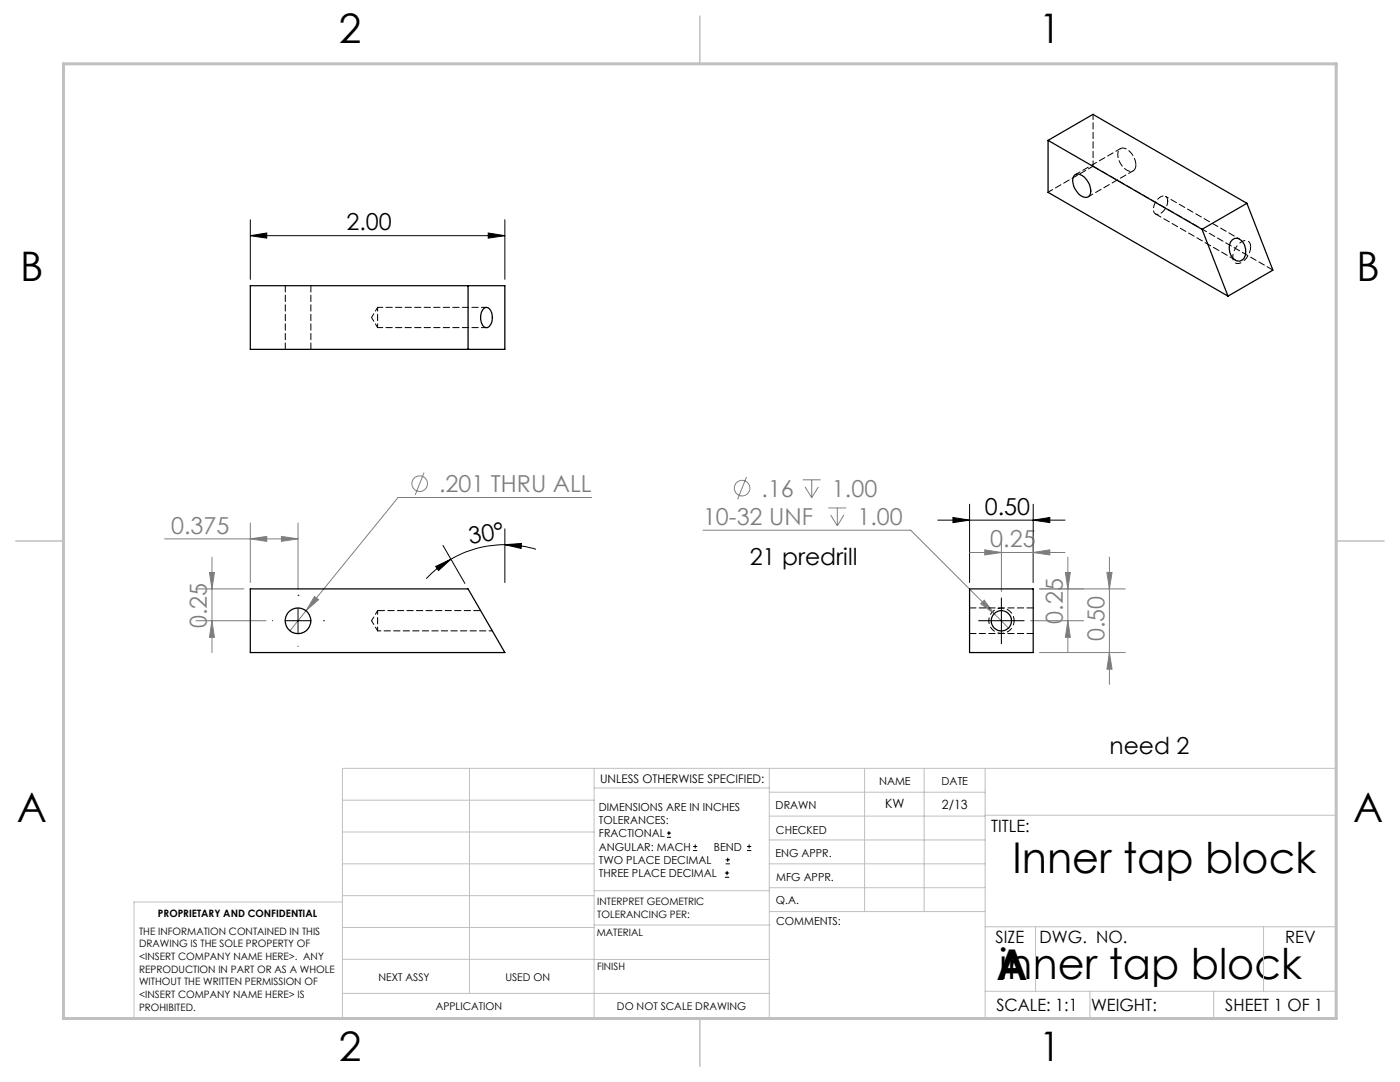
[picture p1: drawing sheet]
<svg xmlns="http://www.w3.org/2000/svg" width="279mm" height="216mm" viewBox="0 0 279 216" stroke-linecap="round" stroke-linejoin="round" font-family="sans-serif">
<g fill="none" stroke="#808080" stroke-width=".2">
<path d="M84.6 94.3l-1.7 4.4M118.1 99.3h-38.7l-18.3 22.6M149 95.2l-1.8 4.4M160.2 95.7h3.6M160.7 97.2l1.3 2.1M162 95.7v3.6M163.3 97.2l-1.3 2.1M32.8 107.5h26.7M39.1 117.5h9.6M41.8 114.2h1l-.5 3.3zM42.3 111.2v19M50 107.5l3.2-.5v1z"/>
<path d="M50 104.4v11.8M56.2 107l3.3 .5-3.3 .5zM59.5 104.4v13.1M62.8 119l.8 .7-2.5 2.2zM140.3 105.8h41.5l19.5 19.5M165.3 101.4h3.6M165.8 102.8l1.3 2.1M167.1 101.4v3.5M168.4 102.8l-1.3 2.1M193.5 110.2h19M196.5 109.7l3.3 .5-3.3 .5zM199.8 107.1v10.9"/>
<path d="M206.2 110.2l3.3-.5v1zM206.2 107.1v9.1M207.5 117.5h17.1M212.6 114.2h1l-.5 3.3zM213.1 111.2v19M220.9 114.2h1l-.5 3.3zM221.4 111.2v25.4M39.1 123.9h14M42.3 123.9l.5 3.3h-1zM61.1 121.9l-3.2 4M195.7 120.5l.7-.7 2 2.6zM205.7 123.9h10.6"/>
<path d="M207.5 130.2h17.1M213.1 123.9l.5 3.3h-1zM221.4 130.2l.5 3.3h-1z"/>
<circle cx="83.8" cy="96.5" r="1.55"/>
<circle cx="148.1" cy="97.4" r="1.55"/>
</g>
<g fill="none" stroke="#000" stroke-width=".2">
<path d="M50 47l3.2-.5v1zM50 43.9v11.8M50 47h50.8M97.4 46.5l3.4 .5-3.4 .5zM100.8 43.9v11.8M59.5 118.8h.1M87 113l3-1.4-2.5 2.2zM88.4 108.8l4.4 7.6M90 111.6a22.5 22.5 0 0 0-4.9 3.9M100.8 108.7l3.3-.3-.1 1zM100.8 108.7a21 21 0 0 0-10.8 2.9M100.8 108.7a21 21 0 0 1 6.2 .9"/>
<path d="M100.8 105.5v10.7M187.1 103.8h25.4M190.2 103.3l3.3 .5-3.3 .5zM193.5 100.6v15.6M199.8 119.3v9.1M206.2 103.8l3.3-.5v1zM206.2 100.6v15.6M54.4 123.9h.1M56.9 123.9h5.1M59.5 121.3v5.1M59.5 128.9v.1M64.6 123.9h.1"/>
<path d="M195.3 123.9h9.1M133.1 167.1h.8M133.1 166.2h.8M133.5 165.8v.9M138.3 169.7h.8M138.3 168.9h.8M138.7 168.5v.8M144.7 175h.8M144.7 174.2h.8M144.8 172.4h.9M144.8 171.6h.9M145.1 173.8v.8"/>
<path d="M145.2 171.1v.9M149.1 169.7h.8M149.1 168.9h.8M149.5 168.5v.8"/>
</g>
<path d="M202.4 123.9a2.52 2.52 0 0 1-3.7 2.2 2.52 2.52 0 0 1-.2-4.3 2.52 2.52 0 0 1 3.9 1.8v.3" fill="none" stroke="#000" stroke-width=".2" stroke-dasharray="1.3 .6" stroke-dashoffset=".3" stroke-linecap="butt"/>
<path d="M249.6 49.3a3.5 3.5 0 0 1-2.6 3.3 1.38 1.38 0 0 1-.9-2.1 3.1 3.1 0 0 1 2.7-2.5 1.11 1.11 0 0 1 .8 1.3" fill="none" stroke="#000" stroke-width=".2" stroke-dasharray="1.3 .6" stroke-linecap="butt"/>
<g fill="none" stroke="#c0c0c0" stroke-width=".2">
<path d="M68.3 159.7h50.3M93.7 153.3v44.9M118.6 153.3v49.9M118.6 157.2h34.9M153.5 153.3v49.9M153.5 158.1h43.1M172.5 153.3v28.6M184.4 153.3v28.6M196.6 153.3v49.9M68.3 180h-41.6v23.2h240v-49.9h-198.4v49.9M68.3 178.7h50.3M68.3 172.4h50.3"/>
<path d="M68.3 166h50.3M118.6 177.7h35M153.5 167.6h43.1M153.5 162.8h43.1M153.5 172.4h43.1M153.5 177.1h43.1M196.6 162.7h70.1M68.3 198.2h85.2M68.3 191.4l85.2 .1M68.3 185.1h50.3M118.6 184.6h35M153.6 181.9h43"/>
<path d="M196.6 197.8h70.1M196.6 184.9h70.1M206.7 184.9v12.9M217.5 197.8v5.4M242.2 197.8v5.4M252.2 184.9v12.9"/>
</g>
<path d="M139.7 3.2v9.5M3.1 107.9h9.6M266.7 107.9h9.5M139.7 203.2v9.6" fill="none" stroke="#c0c0c0" stroke-width=".3"/>
<path d="M12.7 12.7h254v190.5h-254z" fill="none" stroke="#c0c0c0" stroke-width=".6"/>
<g fill="#000">
<path d="M50 47l3.2-.5v1zM97.4 46.5l3.4 .5-3.4 .5zM190.2 103.3l3.3 .5-3.3 .5zM206.2 103.8l3.3-.5v1z"/>
<path d="M100.8 108.7l3.3-.3-.1 1zM87 113l3-1.4-2.5 2.2z"/>
</g>
<g fill="#808080">
<path d="M56.2 107l3.3 .5-3.3 .5zM50 107.5l3.2-.5v1z"/>
<path d="M62.8 119l-1.7 2.9 2.5-2.2zM196.4 119.8l-.7 .7 2.7 1.9z"/>
<path d="M221.4 130.2l.5 3.3h-1zM220.9 114.2h1l-.5 3.3z"/>
<path d="M42.3 123.9l.5 3.3h-1zM41.8 114.2h1l-.5 3.3zM213.1 123.9l.5 3.3h-1zM212.6 114.2h1l-.5 3.3z"/>
<path d="M196.5 109.7l3.3 .5-3.3 .5zM206.2 110.2l3.3-.5v1z"/>
</g>
<g fill="none" stroke="#000" stroke-width=".25">
<path d="M209.2 28v10.4l35.9 20.7M209.2 28l30.7 17.8M209.2 28l8.9-5.2 30.7 17.8M214.4 35a1.61 1.61 0 0 1 2.3 .7 3 3 0 0 1 .7 3.4 1.66 1.66 0 0 1-2.3-.7 2.98 2.98 0 0 1-.7-3.4zM50 57h50.8v12.7h-50.8zM93.4 57v12.7M239.9 45.8l5.2 13.3M245.9 47.9a1.45 1.45 0 0 1 2.3 .6 2.6 2.6 0 0 1-.4 3.5 1.96 1.96 0 0 1-2.4-2.1 2.43 2.43 0 0 1 .5-2zM248.8 40.6l-8.9 5.2M248.8 40.6l5.2 13.3-8.9 5.2M96.4 61.7a.9 .9 0 0 1 1-.3 .9 .9 0 0 1 .6 .8 2.48 2.48 0 0 1-.7 3.2 1.46 1.46 0 0 1-1.4-1.7v-.2a2.64 2.64 0 0 1 .5-1.8zM50 117.5h43.4l7.4 12.7h-50.8z"/>
<path d="M193.5 117.5h12.7v12.7h-12.7z"/>
<circle cx="59.5" cy="123.9" r="2.55"/>
<circle cx="199.8" cy="123.9" r="2.02"/>
</g>
<path d="M75.4 61.3v4.1M75.4 121.8v4.1" fill="none" stroke="#000" stroke-width=".2" stroke-dasharray="1.3 .6" stroke-dashoffset=".5"/>
<path d="M226.7 32.9a3.5 3.5 0 0 0-2.7-3.4 1.4 1.4 0 0 0-.8 2.1 3.1 3.1 0 0 0 2.7 2.6 1.15 1.15 0 0 0 .8-1.3M254.1 53.9l-36-20.7M95.9 121.8h-20.5" fill="none" stroke="#000" stroke-width=".2" stroke-dasharray="1.3 .6" stroke-dashoffset="-.1"/>
<path d="M75.4 125.9h22.9" fill="none" stroke="#000" stroke-width=".2" stroke-dasharray="1.3 .6" stroke-dashoffset=".6"/>
<path d="M74.2 63.3l1.2 2.1M75.4 61.3l-1.2 2M74.2 123.9l1.2 2M75.4 121.8l-1.2 2.1" fill="none" stroke="#000" stroke-width=".2" stroke-dasharray="1.3 .6" stroke-dashoffset=".4"/>
<path d="M56.9 57v12.7M230.6 42.7l16 9.2M62 69.7v-12.7M193.5 126.4h12.7M206.2 121.3h-12.7" fill="none" stroke="#000" stroke-width=".2" stroke-dasharray="1.3 .6"/>
<path d="M209.2 38.3l8.9-5.1M217.2 39.3l9-5.2M218.1 33.2v-10.4M223.6 29.7l-9 5.1M75.4 65.4h21.7M97.1 61.3h-21.7" fill="none" stroke="#000" stroke-width=".2" stroke-dasharray="1.3 .6" stroke-dashoffset=".2"/>
<path d="M233 40.1a.93 .93 0 0 0-.6-1 .93 .93 0 0 0-1.1 .4 2.48 2.48 0 0 0-.8 3.1 1.62 1.62 0 0 0 2.1-1l.3-.8 .1-.7" fill="none" stroke="#000" stroke-width=".2" stroke-dasharray="1.3 .6" stroke-dashoffset=".3"/>
<path d="M247.4 47.7l-14.8-8.5" fill="none" stroke="#000" stroke-width=".2" stroke-dasharray="1.3 .6" stroke-dashoffset=".7"/>
<g font-size="8.5">
<text x="202.1" y="174.2">Inner tap block</text>
<text x="198.9" y="195.5">A</text>
<text x="199.4" y="195.4">inner tap block</text>
</g>
<g font-size="8.1">
<text x="67.6" y="8.5">2</text>
<text x="207.3" y="8.5">1</text>
<text x="4" y="56.2">B</text>
<text x="270.7" y="56.2">B</text>
<text x="3.3" y="164.1">A</text>
<text x="270" y="164.1">A</text>
<text x="67.6" y="211.7">2</text>
<text x="207.3" y="211.7">1</text>
</g>
<g font-size="4.7">
<text x="69.2" y="46">2.00</text>
<text x="196.5" y="102.7">0.50</text>
<text x="93.8" y="108.5" transform="rotate(-9 93.8 108.5)">30°</text>
<text x="149.6" y="112.8">21 predrill</text>
<text x="221.4" y="150.4">need 2</text>
</g>
<g font-size="4.7" fill="#808080">
<text x="87.6" y="98.2">.201 THRU ALL</text>
<text x="152" y="99.1">.16</text>
<text x="166" y="99.1">1.00</text>
<text x="34.1" y="106.5">0.375</text>
<text x="140.3" y="104.7">10-32 UNF</text>
<text x="171.1" y="104.7">1.00</text>
<text x="197.6" y="109.2">0.25</text>
<text x="41.3" y="125.3" transform="rotate(-90 41.3 125.3)">0.25</text>
<text x="212.1" y="124.5" transform="rotate(-90 212.1 124.5)">0.25</text>
<text x="220.4" y="128" transform="rotate(-90 220.4 128)">0.50</text>
</g>
<g font-size="3.4">
<text x="197.8" y="166">TITLE:</text>
<text x="198.7" y="188.1">SIZE</text>
<text x="207.5" y="188.1">DWG. NO.</text>
<text x="256.5" y="188.2">REV</text>
<text x="198.8" y="201.7">SCALE: 1:1</text>
<text x="217.7" y="201.8">WEIGHT:</text>
<text x="244.5" y="201.7">SHEET 1 OF 1</text>
</g>
<g font-size="2.5">
<text x="176.6" y="161.3">KW</text>
<text x="188" y="161.4">2/13</text>
</g>
<text font-size="2.4" x="119.8" y="156.2">UNLESS OTHERWISE SPECIFIED:</text>
<g font-size="2.2">
<text x="119.5" y="161.8">DIMENSIONS ARE IN INCHES</text>
<text x="154.8" y="161.4">DRAWN</text>
<text x="175.4" y="156.6">NAME</text>
<text x="187.9" y="156.7">DATE</text>
<text x="119.5" y="164.4">TOLERANCES:</text>
<text x="119.5" y="167.1">FRACTIONAL</text>
<text x="154.9" y="166.3">CHECKED</text>
<text x="119.5" y="169.7">ANGULAR: MACH</text>
<text x="119.5" y="172.4">TWO PLACE DECIMAL</text>
<text x="142.5" y="169.7">BEND</text>
<text x="154.8" y="171">ENG APPR.</text>
<text x="119.5" y="175">THREE PLACE DECIMAL</text>
<text x="154.9" y="175.7">MFG APPR.</text>
<text x="154.9" y="180.4">Q.A.</text>
<text x="154.9" y="184.6">COMMENTS:</text>
</g>
<g font-size="2.1">
<text x="75.5" y="195.7">NEXT ASSY</text>
<text x="100.9" y="195.7">USED ON</text>
<text x="86.9" y="201.5">APPLICATION</text>
<text x="123.1" y="201.6">DO NOT SCALE DRAWING</text>
</g>
<g font-size="2">
<text x="31.5" y="182.9">PROPRIETARY AND CONFIDENTIAL</text>
<text x="119.2" y="180.6">INTERPRET GEOMETRIC</text>
<text x="119.2" y="183.1">TOLERANCING PER:</text>
<text x="27.8" y="186.5">THE INFORMATION CONTAINED IN THIS</text>
<text x="27.8" y="189">DRAWING IS THE SOLE PROPERTY OF</text>
<text x="27.8" y="191.6">&lt;INSERT COMPANY NAME HERE&gt;. ANY</text>
<text x="119.1" y="186.7">MATERIAL</text>
<text x="27.8" y="194.1">REPRODUCTION IN PART OR AS A WHOLE</text>
<text x="27.8" y="196.6">WITHOUT THE WRITTEN PERMISSION OF</text>
<text x="119.1" y="193.5">FINISH</text>
<text x="27.8" y="199.1">&lt;INSERT COMPANY NAME HERE&gt; IS</text>
<text x="27.8" y="201.7">PROHIBITED.</text>
</g>
</svg>
